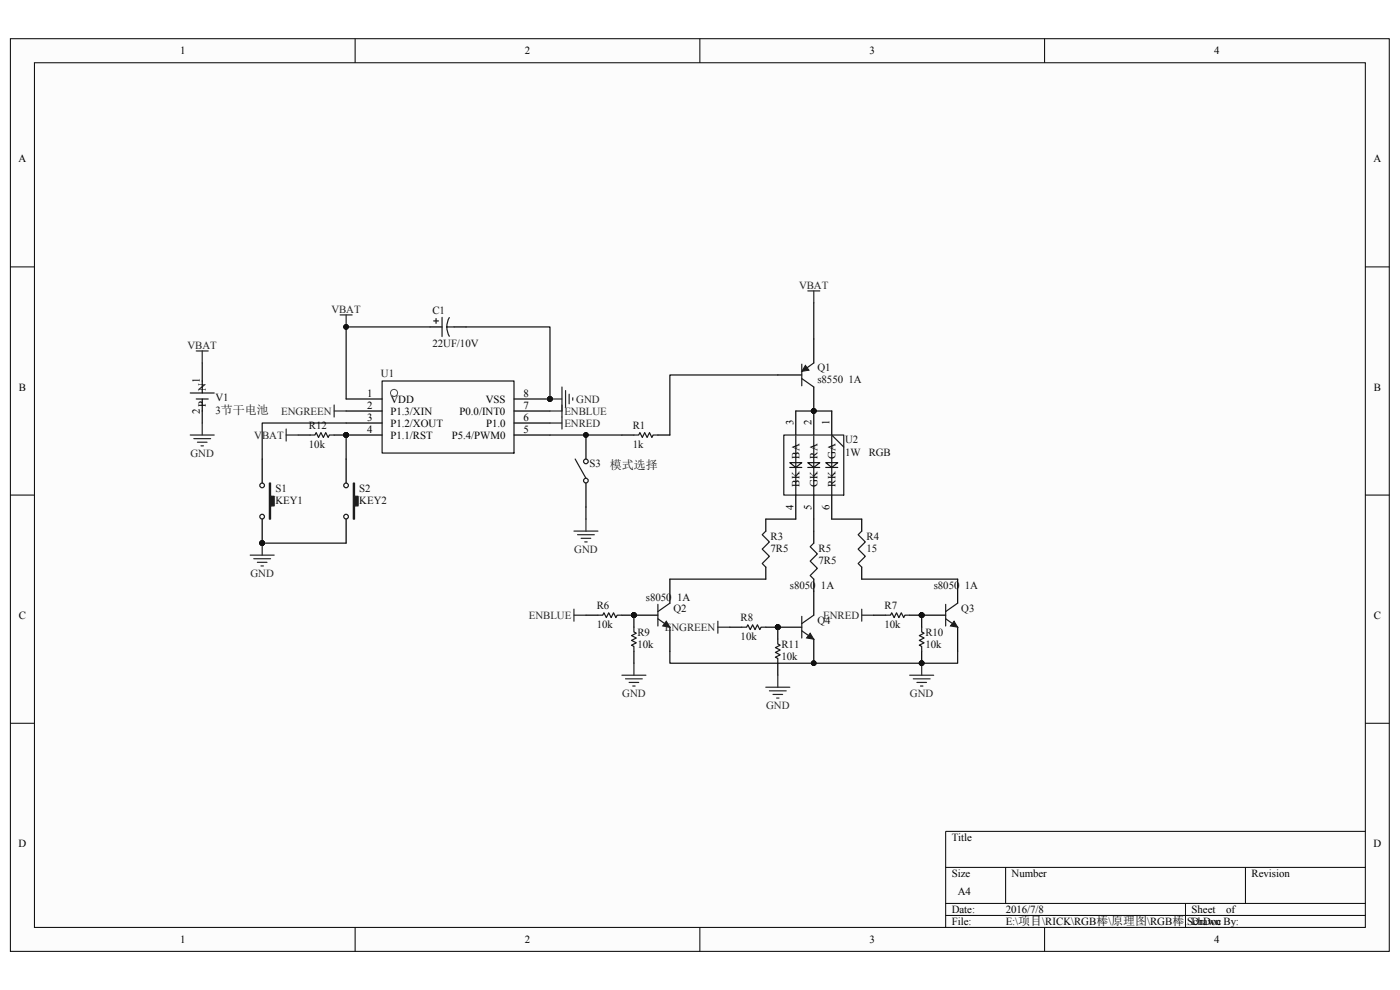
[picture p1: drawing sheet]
<svg xmlns="http://www.w3.org/2000/svg" width="297mm" height="210mm" viewBox="0 0 297 210" stroke-linecap="round" stroke-linejoin="round" font-family="sans-serif">
<path d="M2.2 8.2h292.5v193.6h-292.5z" fill="#fcfcfc"/>
<path d="M2.2 8.2h292.5v193.6h-292.5z" fill="none" stroke="#000" stroke-width=".21"/>
<path d="M7.3 13.3h282.3v183.4h-282.3z" fill="#fcfcfc"/>
<g fill="none" stroke="#000" stroke-width=".21">
<path d="M7.3 13.3h282.3v183.4h-282.3zM75.3 8.2v5.1M148.5 8.2v5.1M221.6 8.2v5.1M2.2 56.6h5.1M289.7 56.6h5M2.2 105h5.1M289.7 105h5M2.2 153.4h5.1M289.7 153.4h5M289.7 176.3h-89.1v20.4M75.3 196.7v5.1"/>
<path d="M148.5 196.7v5.1M200.6 184h89.1M200.6 191.6h89.1M200.6 194.2h89.1M213.3 184v7.6M221.6 196.7v5.1M251.5 191.6v5.1M264.2 184v7.6"/>
</g>
<g fill="none" stroke="#000" stroke-width=".25">
<path d="M91.2 69.4h2.6M96.3 69.4h2.6M165 79.5h5.1M172.6 71.9v5.1M42.9 80.8v2.6M42.9 84.6v2.6M55.6 97.4v5.1M63.3 92.3h2.5M70.9 92.3h10.2M73.4 84.6h7.7M73.4 87.2h7.7M73.4 89.7h7.7"/>
<path d="M73.4 97.4v5.1M109 84.6h7.7M109 87.2h7.7M109 89.7h7.7M109 92.3h7.7M124.3 92.3v5.1M131.9 92.3h2.6M139.6 92.3h2.5M168.8 87.2v5.1M172.6 82.1v10.2M176.5 87.2v5.1M55.6 110.1v5.1"/>
<path d="M73.4 110.1v5.1M124.3 102.5v5.1M162.5 110.1v2.6M168.8 105v5.1M172.6 105v5.1M172.6 112.7v2.5M176.5 105v5.1M182.8 110.1v2.6M124.3 130.5h2.5M131.9 130.5h7.7M134.5 130.5v2.5M134.5 138.1v2.6"/>
<path d="M142.1 122.8v5.1M142.1 133v5.1M154.8 133h2.6M162.5 120.3v2.5M162.5 133h7.6M165 133v2.6M172.6 122.8v7.7M172.6 135.6v5.1M182.8 120.3v2.5M185.4 130.5h2.5M193 130.5h7.6M195.5 130.5v2.5"/>
<path d="M195.5 138.1v2.6M203.2 122.8v5.1M203.2 133v5.1M165 140.7v2.5"/>
</g>
<g fill="#0e0e0e" stroke="#0e0e0e" stroke-width=".21">
<circle cx="73.4" cy="92.3" r=".5"/>
<circle cx="116.7" cy="84.6" r=".5"/>
<circle cx="134.5" cy="130.5" r=".5"/>
<circle cx="172.6" cy="87.2" r=".5"/>
<circle cx="165" cy="133" r=".5"/>
<circle cx="172.6" cy="140.7" r=".5"/>
<circle cx="195.5" cy="130.5" r=".5"/>
<circle cx="55.6" cy="115.2" r=".5"/>
<circle cx="195.5" cy="140.7" r=".5"/>
<circle cx="73.4" cy="69.3" r=".5"/>
<circle cx="124.3" cy="92.3" r=".5"/>
</g>
<circle cx="83.6" cy="83.3" r=".75" fill="none" stroke="#4c4c4c" stroke-width=".21"/>
<path d="M81.1 80.8h27.9v15.3h-27.9zM167.5 98.1h2.6l-1.3 1.1zM167.5 99.2h2.6M168.8 92.5v12.5M171.4 98.1h2.5l-1.3 1.1zM171.4 99.2h2.5M172.6 92.5v12.5M175.2 98.1h2.5l-1.2 1.1zM175.2 99.2h2.5M176.5 92.5v12.5" fill="none" stroke="#151515" stroke-width=".25"/>
<g fill="none" stroke="#1c1c1c" stroke-width=".25">
<path d="M92 68.1h1M92.5 67.6v1M93.8 67.3v4.1M94.8 69.4l.2 1.2 .3 .7M94.8 69.4h1.5M95.3 67.4l-.4 1.1-.1 .9M170.1 77.2v4.6M172.6 77l-1.7 1.3M40.4 83.4h5M41.6 84.6h2.6M65.8 92.3h1l.3-.5 .5 1 .5-1 .5 1 .5-1 .5 1 .3-.5h1M122 97.4l2.3 4.1"/>
<path d="M134.5 92.3h1l.3-.5 .5 1 .5-1 .5 1 .5-1 .5 1 .2-.5h1.1M166.3 92.3h12.7v12.7h-12.7zM170.1 80.3l2.5 1.8M176.5 92.3l2.5 2.5M162.5 112.7l-.8 .7 1.5 1.6-1.5 1.5 1.5 1.5-1.5 1.5 .8 .8M172.6 115.2l-.7 .8 1.5 1.5-1.5 1.5 1.5 1.6-1.5 1.5 .7 .7M182.8 112.7l-.8 .7 1.6 1.6-1.6 1.5 1.6 1.5-1.6 1.5 .8 .8M126.8 130.5h1.1l.2-.5 .5 1 .5-1 .5 1 .6-1 .5 1 .2-.5h1M134.5 133v1.1l.5 .2-1 .5 1 .5-1 .5 1 .6-1 .5 .5 .2v1M139.6 131.3l2.5 1.7M139.6 128.2v4.6M142.1 127.9l-2.5 1.8"/>
<path d="M157.4 133h1l.2-.5 .6 1 .5-1 .5 1 .5-1 .5 1 .2-.5h1.1M165 135.6v1l.5 .3-1 .5 1 .5-1 .5 1 .5-1 .5 .5 .3v1M170.1 130.7v4.6M170.1 133.8l2.5 1.8M172.6 130.5l-2.5 1.8M187.9 130.5h1l.3-.5 .5 1 .5-1 .5 1 .5-1 .5 1 .3-.5h1M195.5 133v1.1l.5 .2-1 .5 1 .5-1 .5 1 .6-1 .5 .5 .2v1M200.6 131.3l2.6 1.7M200.6 128.2v4.6M203.2 127.9l-2.6 1.8"/>
<circle cx="124.3" cy="97.9" r=".5"/>
<circle cx="55.6" cy="109.6" r=".5"/>
<circle cx="55.6" cy="103" r=".5"/>
<circle cx="73.4" cy="109.6" r=".5"/>
<circle cx="73.4" cy="103" r=".5"/>
<circle cx="124.3" cy="101.9" r=".5"/>
</g>
<g fill="#1c1c1c" stroke="#1c1c1c" stroke-width=".21">
<path d="M141.3 131.8l.8 1.2-1.5-.2z"/>
<path d="M170.9 77.5l.7 1-1.5 .3z"/>
<path d="M171.9 134.3l.7 1.3-1.5-.3z"/>
<path d="M202.4 131.8l.8 1.2-1.6-.2z"/>
</g>
<g fill="none" stroke="#262626" stroke-width=".25">
<path d="M41.6 74.4h2.6M42.9 74.4v2.6M72.2 66.8h2.5M73.4 66.8v2.6M171.4 61.7h2.5M172.6 61.7v2.6M40.4 92.3h5M41.1 93h3.6M41.9 93.8h2M42.6 94.6h.6M42.9 89.7v2.6M60.7 91v2.6"/>
<path d="M60.7 92.3h2.6M70.9 87.2h2.5M70.9 85.9v2.6M116.7 84.6h2.5M116.7 89.7h2.5M116.7 87.2h2.5M119.2 82.1v8.9M120 82.9v3.5M120.7 83.6v2.1M121.5 84.4v.5M53.1 117.8h5.1M53.8 118.5h3.6"/>
<path d="M54.6 119.3h2M55.6 115.2v2.6M121.8 112.7h5M122.5 113.4h3.6M123.3 114.2h2M124 115h.6M124.3 110.1v2.6M55.4 120h.5M121.8 130.5h2.5M121.8 129.2v2.6M152.3 131.8v2.5M152.3 133h2.5"/>
<path d="M182.8 129.2v2.6M182.8 130.5h2.6M131.9 143.2h5.1M132.7 144h3.6M133.5 144.8h2M134.2 145.5h.5M134.5 140.7v2.5M162.5 145.8h5M163.2 146.5h3.6M164 147.3h2M164.8 148.1h.5M165 143.2v2.6"/>
<path d="M193 143.2h5.1M193.8 144h3.5M194.5 144.8h2M195.3 145.5h.5M195.5 140.7v2.5"/>
</g>
<g fill="none" stroke="#0e0e0e" stroke-width=".25">
<path d="M42.9 77v3.8M91.2 69.4h-17.8v15.2M98.9 69.4h17.8v15.2M165 79.5h-22.9v12.8M172.6 64.3v7.6M42.9 87.2v2.5M73.4 89.7h-17.8v7.7M73.4 92.3v5.1M116.7 92.3h15.2M168.8 87.2h7.7M55.6 115.2h17.8M124.3 107.6v2.5"/>
<path d="M162.5 110.1h6.3M172.6 110.1v2.6M176.5 110.1h6.3M142.1 138.1v2.6h61.1v-2.6M142.1 122.8h20.4M182.8 122.8h20.4"/>
</g>
<g fill="#1c1c1c" stroke="#1c1c1c" stroke-width=".25">
<path d="M57.1 102.5h.3v2.8h.8v2h-.8v2.8h-.3z" fill-rule="evenodd"/>
<path d="M75 102.5h.2v2.8h.8v2h-.8v2.8h-.2z" fill-rule="evenodd"/>
</g>
<text font-size="2.5" fill="#0e0e0e" x="129.4" y="99.4">模式选择</text>
<g font-size="2.3">
<text x="38.2" y="11.5">1</text>
<text x="111.3" y="11.5">2</text>
<text x="184.5" y="11.5">3</text>
<text x="257.6" y="11.5">4</text>
<text x="3.9" y="34.5">A</text>
<text x="291.4" y="34.5">A</text>
<text x="4" y="82.9">B</text>
<text x="42.4" y="81.3" transform="rotate(-90 42.4 81.3)">1</text>
<text x="43.7" y="82.8" transform="rotate(-90 43.7 82.8)">N</text>
<text x="291.4" y="82.9">B</text>
<text x="42.4" y="87.8" transform="rotate(-90 42.4 87.8)">2</text>
<text x="43.7" y="86.4" transform="rotate(-90 43.7 86.4)">P</text>
<text x="77.9" y="84.1">1</text>
<text x="77.9" y="86.7">2</text>
<text x="77.9" y="89.2">3</text>
<text x="82.8" y="85.4">VDD</text>
<text x="82.8" y="88">P1.3/XIN</text>
<text x="97.5" y="88">P0.0/INT0</text>
<text x="103" y="85.4">VSS</text>
<text x="111.1" y="89.2">6</text>
<text x="111.1" y="86.7">7</text>
<text x="111.1" y="84.1">8</text>
<text x="77.9" y="91.8">4</text>
<text x="82.8" y="90.5">P1.2/XOUT</text>
<text x="82.8" y="93">P1.1/RST</text>
<text x="95.8" y="93">P5.4/PWM0</text>
<text x="103.1" y="90.5">P1.0</text>
<text x="111.1" y="91.8">5</text>
<text x="168.3" y="90.2" transform="rotate(-90 168.3 90.2)">3</text>
<text x="172.2" y="90.2" transform="rotate(-90 172.2 90.2)">2</text>
<text x="176" y="90.2" transform="rotate(-90 176 90.2)">1</text>
<text x="169.6" y="97.3" transform="rotate(-90 169.6 97.3)">BA</text>
<text x="173.4" y="97.3" transform="rotate(-90 173.4 97.3)">RA</text>
<text x="177.2" y="97.4" transform="rotate(-90 177.2 97.4)">GA</text>
<text x="169.6" y="103.2" transform="rotate(-90 169.6 103.2)">BK</text>
<text x="173.4" y="103.2" transform="rotate(-90 173.4 103.2)">GK</text>
<text x="177.2" y="103.2" transform="rotate(-90 177.2 103.2)">RK</text>
<text x="168.3" y="108.2" transform="rotate(-90 168.3 108.2)">4</text>
<text x="172.2" y="108.2" transform="rotate(-90 172.2 108.2)">5</text>
<text x="176" y="108.2" transform="rotate(-90 176 108.2)">6</text>
<text x="4" y="131.3">C</text>
<text x="291.4" y="131.3">C</text>
<text x="3.9" y="179.7">D</text>
<text x="201.9" y="178.4">Title</text>
<text x="291.4" y="179.7">D</text>
<text x="201.9" y="186">Size</text>
<text x="203.2" y="189.9">A4</text>
<text x="214.6" y="186">Number</text>
<text x="265.5" y="186">Revision</text>
<text x="201.9" y="193.7">Date:</text>
<text x="201.9" y="196.2">File:</text>
<text x="213.3" y="193.7">2016/7/8</text>
<text x="213.3" y="196.2">E:\项目\RICK\RGB棒\原理图\RGB棒.</text>
<text x="251.8" y="196.2">SDrawn</text>
<text x="252.8" y="193.7">Sheet</text>
<text x="253.1" y="196.2">chDoc By:</text>
<text x="260.1" y="193.7">of</text>
<text x="38.2" y="200">1</text>
<text x="111.3" y="200">2</text>
<text x="184.5" y="200">3</text>
<text x="257.6" y="200">4</text>
</g>
<g font-size="2.3" fill="#262626">
<text x="169.5" y="61.2">VBAT</text>
<text x="70.3" y="66.3">VBAT</text>
<text x="39.8" y="74">VBAT</text>
<text x="59.7" y="88">ENGREEN</text>
<text x="119.7" y="88">ENBLUE</text>
<text x="122.3" y="85.4">GND</text>
<text x="54" y="93">VBAT</text>
<text x="119.7" y="90.5">ENRED</text>
<text x="40.4" y="96.9">GND</text>
<text x="121.8" y="117.3">GND</text>
<text x="53.1" y="122.3">GND</text>
<text x="112.2" y="131.3">ENBLUE</text>
<text x="174.7" y="131.3">ENRED</text>
<text x="141.1" y="133.8">E</text>
<text x="142.5" y="133.8">NGREEN</text>
<text x="132" y="147.8">GND</text>
<text x="193" y="147.8">GND</text>
<text x="162.5" y="150.4">GND</text>
</g>
<g font-size="2.3" fill="#0e0e0e">
<text x="91.7" y="66.6">C1</text>
<text x="91.7" y="73.7">22UF/10V</text>
<text x="80.8" y="80.1">U1</text>
<text x="173.4" y="78.8">Q1</text>
<text x="173.4" y="81.3">s8550</text>
<text x="180" y="81.3">1A</text>
<text x="45.7" y="85.2">V1</text>
<text x="45.7" y="87.7">3节干电池</text>
<text x="65.5" y="91">R12</text>
<text x="65.5" y="95.1">10k</text>
<text x="134.2" y="91">R1</text>
<text x="134.2" y="95.1">1k</text>
<text x="179.3" y="94.1">U2</text>
<text x="125.1" y="99.2">S3</text>
<text x="179.3" y="96.6">1W</text>
<text x="184.3" y="96.6">RGB</text>
<text x="58.4" y="104.3">S1</text>
<text x="58.4" y="106.8">KEY1</text>
<text x="76.2" y="104.3">S2</text>
<text x="76.2" y="106.8">KEY2</text>
<text x="163.5" y="114.4">R3</text>
<text x="163.5" y="117">7R5</text>
<text x="173.7" y="117">R5</text>
<text x="173.7" y="119.5">7R5</text>
<text x="183.8" y="114.4">R4</text>
<text x="183.8" y="117">15</text>
<text x="167.6" y="124.9">s8050</text>
<text x="174.2" y="124.9">1A</text>
<text x="198.1" y="124.9">s8050</text>
<text x="204.7" y="124.9">1A</text>
<text x="126.6" y="129.2">R6</text>
<text x="137" y="127.4">s8050</text>
<text x="142.9" y="129.7">Q2</text>
<text x="143.6" y="127.4">1A</text>
<text x="157.1" y="131.8">R8</text>
<text x="187.6" y="129.2">R7</text>
<text x="203.9" y="129.7">Q3</text>
<text x="126.6" y="133.3">10k</text>
<text x="135.2" y="134.8">R9</text>
<text x="135.2" y="137.4">10k</text>
<text x="157.1" y="135.8">10k</text>
<text x="165.8" y="137.4">R11</text>
<text x="173.4" y="132.3">Q4</text>
<text x="187.6" y="133.3">10k</text>
<text x="196.3" y="134.8">R10</text>
<text x="196.3" y="137.4">10k</text>
<text x="165.8" y="139.9">10k</text>
</g>
</svg>
